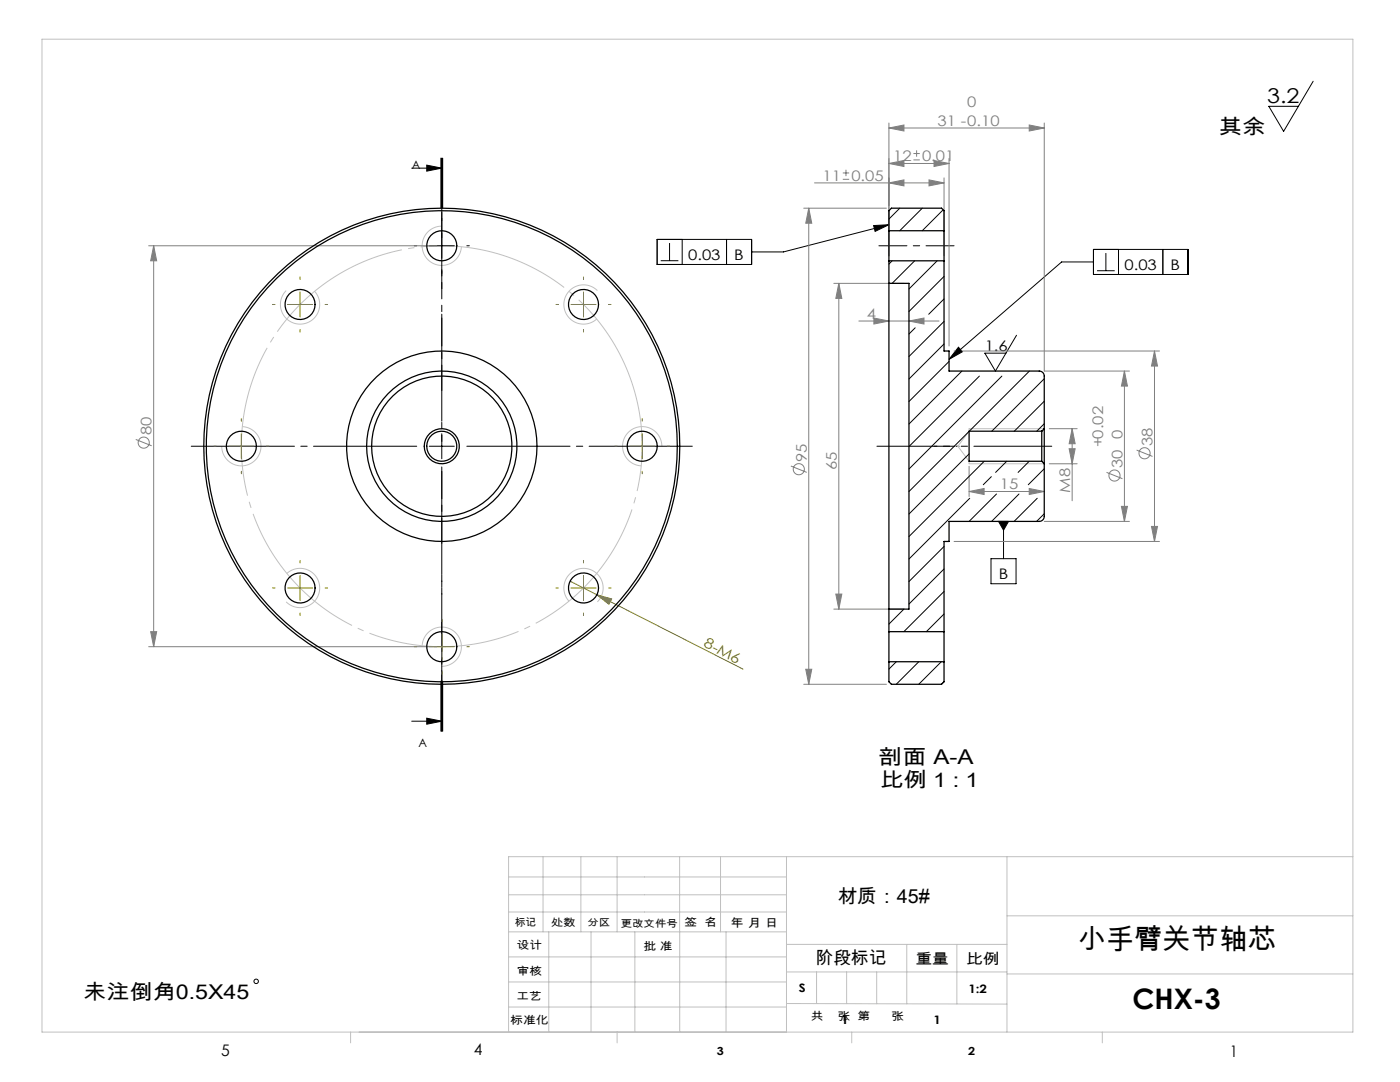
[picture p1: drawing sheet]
<svg xmlns="http://www.w3.org/2000/svg" width="279mm" height="216mm" viewBox="0 0 279 216" stroke-linecap="round" stroke-linejoin="round" font-family="sans-serif">
<g fill="none" stroke="#808080" stroke-width=".2">
<path d="M162.6 36.5h25.8M168.2 35.8h1.3M168.2 34.5h1.3M168.8 33.9v1.2M177.4 32.6l3-.6v1.2zM177.4 32.6h12M177.4 36.5l3-.6v1.2zM177.4 25.5l3-.6v1.2zM177.4 24.5v26.5M177.4 25.5h31M182.3 31.9h1.3M182.3 30.6h1.3"/>
<path d="M182.9 30v1.3M185.4 35.9l3 .6-3 .6zM186.4 32l3 .6-3 .6zM188.4 35.5v15.5M189.4 31.6v37.4M205.4 24.9l3 .6-3 .6zM208.4 24.5v49.5h17M29.7 49h57.5M30.7 49l.6 3h-1.2zM30.7 49v80M160.4 41.5h16.5M161.4 41.5l.6 3h-1.2z"/>
<path d="M161.4 41.5v95M166.4 56.5h14M167.4 56.5l.6 3h-1.2zM167.4 56.5v65M171.4 64.1h16M174.4 63.5l3 .6-3 .6zM181.4 64.1l3-.6v1.2zM190.4 70h41M224.4 74l.6 3h-1.2zM224.4 74v30M230.4 70l.6 3h-1.2zM230.4 70v38"/>
<path d="M27.1 87.7l3.2 1.3M157.8 93l3.2 1.3M193.4 98.1l3-.6v1.2zM193.4 93v6.1M193.4 98.1h15M205.4 97.5l3 .6-3 .6zM209.4 85.5h5.6M209.4 92.5h5.6M213.4 89.5h1.2l-.6 3zM214 85.5v14.4M214 85.5l.6 3h-1.2zM220.8 94.3l3.2 1.2"/>
<path d="M226.8 89.8l3.2 1.3M166.8 118.5h1.2l-.6 3zM190.4 108h41M208.4 104h17M223.8 101h1.2l-.6 3zM229.8 105h1.2l-.6 3zM29.7 129h57.5M30.1 126h1.2l-.6 3zM160.4 136.5h16.5M160.8 133.5h1.2l-.6 3zM166.4 121.5h14"/>
<circle cx="28.7" cy="88.3" r="1.11"/>
<circle cx="159.4" cy="93.6" r="1.11"/>
<circle cx="222.4" cy="94.9" r="1.11"/>
<circle cx="228.4" cy="90.4" r="1.11"/>
</g>
<g fill="none" stroke="#000" stroke-width=".2">
<path d="M262.1 16.2l-5.9 10-3-5h5.9M82.2 33.6h6M85.2 32.9l3 .7-3 .6zM88 31.5v10M88.2 31.5v10M88.3 31.5v10M85.7 49h5M88.2 46.5v5M131.1 47.8h18.9v5h-18.9zM131.9 52h3.5M133.6 48.5v3.5M136.1 47.8v5"/>
<path d="M145 47.8v5M174.3 45l3.1-.2-2.8 1.4zM177.4 44.8l-21.1 5.5h-6.3M218.2 52.3h-6.3l-22.5 19.4M218.2 49.8h18.9v5h-18.9zM218.9 54h3.6M220.7 50.5v3.5M223.2 49.8v5M232.1 49.8v5M191.3 69.3l.8 .9-2.7 1.5zM202.9 66.9l-4.2 7.1-2.2-3.5h4.3M85.7 89h5"/>
<path d="M88.2 86.5v5M197.8 111.5h5v5h-5zM199.3 104h2l-1 1.8zM200.3 104v7.5M88 135.9v10M88.2 135.9v10M88.3 135.9v10zM82.2 143.9h6M85.2 143.3l3 .6-3 .6z"/>
<circle cx="51.1" cy="195.8" r=".44"/>
</g>
<path d="M126.4 77.3a40 40 0 0 0-67-16 40 40 0 0 0 18.4 66.4 40 40 0 0 0 49.2-48.3l-.6-2.1" fill="none" stroke="#c0c0c0" stroke-width=".2" stroke-dasharray="30.5 1.3 1.3 1.3" stroke-dashoffset="9.6" stroke-linecap="butt"/>
<g fill="none" stroke="#c0c0c0" stroke-width=".2">
<path d="M8.4 7.8h261.6v198.1h-261.6zM57.1 58a3.9 3.9 0 0 0 0 5.5 3.9 3.9 0 0 0 5.5 .1 3.9 3.9 0 0 0 .2-5.5M88.2 45.1a3.9 3.9 0 0 0-4 3.9 3.9 3.9 0 0 0 3.8 4 3.9 3.9 0 0 0 4.1-3.8M119.2 58a3.9 3.9 0 0 0-5.5-.1 3.9 3.9 0 0 0-.1 5.5 3.9 3.9 0 0 0 5.5 .3M48.4 85.1a3.9 3.9 0 0 1 3.7 4.1 3.9 3.9 0 0 1-4 3.8 3.9 3.9 0 0 1-3.9-4M132.1 89a3.9 3.9 0 0 0-3.9-3.9 3.9 3.9 0 0 0-4 3.8 3.9 3.9 0 0 0 3.8 4.1M208.4 85.5h-15v.5l-2.2 3 2.2 3v.5h15M57.3 114.4a3.9 3.9 0 0 1 5.4 .2 3.9 3.9 0 0 1-.1 5.5 3.9 3.9 0 0 1-5.5 0M113.5 120a3.9 3.9 0 0 1 .3-5.5 3.9 3.9 0 0 1 5.5 .1 3.9 3.9 0 0 1-.1 5.5M84.3 128.8a3.9 3.9 0 0 1 4-3.7 3.9 3.9 0 0 1 3.8 4 3.9 3.9 0 0 1-3.9 3.9M101.5 178.5h55.5M101.5 175h55.5"/>
<path d="M108.4 170.9v15M115.9 170.9v15M123.2 170.9v15M135.6 170.9v15M143.8 170.9v15M157 170.9v35M201 170.9v35M270 170.9h-168.5v35M101.5 195.9h55.5M101.5 190.9h55.5M101.5 185.9h55.5M101.5 182h55.5"/>
<path d="M109.5 185.9v20M118 185.9v20M126.7 185.9v20M135.7 185.9v20M144.9 185.9v20M157 188.4h44M157 193.9h44M163 193.9v6.4M169 193.9v6.4M175 193.9v6.4M181 188.4v11.9M191 188.4v11.9"/>
<path d="M201 194.3h69M201 182.7h69M70 205.9v2.2M101.5 200.9h55.5M123.2 205.9v2.2M157 200.2l44 .2M170 205.9v2.2M220 205.9v2.2"/>
</g>
<g fill="none" stroke="#808000" stroke-width=".2">
<path d="M59.9 58.3v5M116.5 58.3v5M57.4 60.8h5M114 60.8h5M45.7 89h5M48.2 86.5v5M125.7 89h5M128.2 86.5v5M57.4 117.3h5M59.9 114.8v5M113.8 116l34.5 17.5M114 117.3h5"/>
<path d="M116.5 114.8v5M119.1 118.7l3 .8-.6 1.1zM85.7 129h5M88.2 126.5v5"/>
</g>
<path d="M83.2 89h-45M88.2 84v-45M88.2 94v45M93.2 89h45" fill="none" stroke="#000" stroke-width=".2" stroke-dasharray="30.5 1.3 1.3 1.3" stroke-dashoffset="9.9"/>
<path d="M83.2 49h-.5M88.2 44v-.5M88.2 54v.5M93.2 49h.5" fill="none" stroke="#000" stroke-width=".2" stroke-dasharray="30.5 1.3 1.3 1.3"/>
<path d="M175 89h34.9" fill="none" stroke="#000" stroke-width=".2" stroke-dasharray="30.5 1.3 1.3 1.3" stroke-dashoffset="14.9"/>
<path d="M186.4 89h5" fill="none" stroke="#000" stroke-width=".2" stroke-dasharray="30.5 1.3 1.3 1.3" stroke-dashoffset="29.9"/>
<path d="M190.4 49h-15" fill="none" stroke="#000" stroke-width=".2" stroke-dasharray="30.5 1.3 1.3 1.3" stroke-dashoffset="24.9"/>
<path d="M88.2 31.5v114.4" fill="none" stroke="#000" stroke-width=".2" stroke-dasharray="6.3 1.3 1.3 1.3 5.1" stroke-dashoffset="-.7"/>
<g fill="none" stroke="#808000" stroke-width=".2" stroke-dasharray="30.5 1.3 1.3 1.3">
<path d="M59.9 55.8v-.5M116.5 55.8v-.5M54.9 60.8h-.5M59.9 65.8v.5M64.9 60.8h.5M111.5 60.8h-.5M116.5 65.8v.5M121.5 60.8h.5M43.2 89h-.5M48.2 84v-.5M48.2 94v.5M53.2 89h.5"/>
<path d="M123.2 89h-.5M128.2 84v-.5M128.2 94v.5M133.2 89h.5M54.9 117.3h-.5M59.9 112.3v-.5M64.9 117.3h.5M111.5 117.3h-.5M116.5 112.3v-.5M121.5 117.3h.5M59.9 122.3v.5M83.2 129h-.5"/>
<path d="M88.2 124v-.5M88.2 134v.5M93.2 129h.5M116.5 122.3v.5"/>
</g>
<g fill="#000">
<path d="M85.2 32.9l3 .7-3 .6zM85.2 143.3l3 .6-3 .6z"/>
<path d="M191.3 69.3l.8 .9-2.7 1.5zM174.3 45l3.1-.2-2.8 1.4zM199.3 104l1 1.8 1-1.8z"/>
</g>
<g fill="#808080">
<path d="M30.1 126h1.2l-.6 3zM30.7 49l.6 3h-1.2z"/>
<path d="M214 85.5l.6 3h-1.2zM213.4 89.5h1.2l-.6 3z"/>
</g>
<path d="M119.1 118.7l3 .8-.6 1.1z" fill="#808000"/>
<g fill="#808080">
<path d="M186.4 32l3 .6-3 .6zM177.4 32.6l3-.6v1.2z"/>
<path d="M177.4 36.5l3-.6v1.2zM185.4 35.9l3 .6-3 .6zM177.4 25.5l3-.6v1.2zM205.4 24.9l3 .6-3 .6zM174.4 63.5l3 .6-3 .6zM181.4 64.1l3-.6v1.2zM193.4 98.1l3-.6v1.2zM205.4 97.5l3 .6-3 .6z"/>
<path d="M161.4 41.5l.6 3h-1.2zM160.8 133.5h1.2l-.6 3zM167.4 56.5l.6 3h-1.2zM166.8 118.5h1.2l-.6 3zM224.4 74l.6 3h-1.2zM223.8 101h1.2l-.6 3zM230.4 70l.6 3h-1.2zM229.8 105h1.2l-.6 3z"/>
</g>
<g fill="none" stroke="#000" stroke-width=".25">
<path d="M177.4 56.5v65M177.4 46v6M177.4 46v-4l.5-.5h10l.5 .5v4M177.4 52v4.5M177.4 56.5h4v65h-4M177.4 52h11M177.4 46h11M188.4 52v18h1v4h18a1 1 0 0 1 1 1v10.5M188.4 46v6M207.9 86v6M207.9 86h-14.5v6h14.5M207.9 92l.5 .5"/>
<path d="M208.4 92.5v10.5a1 1 0 0 1-1 1h-18v4h-1v18M208.4 85.5v7M208.4 85.5l-.5 .5M177.4 126v6M177.4 132v4l.5 .5h10l.5-.5v-4M177.4 126h11M177.4 121.5v4.5M177.4 132h11M188.4 126v6"/>
<circle cx="88.2" cy="49" r="3"/>
<circle cx="59.9" cy="60.8" r="3"/>
<circle cx="116.5" cy="60.8" r="3"/>
<circle cx="48.2" cy="89" r="3"/>
<circle cx="88.2" cy="89" r="3.5"/>
<circle cx="88.2" cy="89" r="47.5"/>
<circle cx="88.2" cy="89" r="47"/>
<circle cx="88.2" cy="89" r="14"/>
<circle cx="88.2" cy="89" r="15"/>
<circle cx="88.2" cy="89" r="19"/>
<circle cx="88.2" cy="89" r="3"/>
<circle cx="128.2" cy="89" r="3"/>
<circle cx="59.9" cy="117.3" r="3"/>
<circle cx="116.5" cy="117.3" r="3"/>
<circle cx="88.2" cy="129" r="3"/>
</g>
<g fill="none" stroke="#000" stroke-width=".2">
<path d="M178.1 52l-.7 .7M179.6 41.5l-2.2 2.2M182.5 52l-4.5 4.5M184.1 41.5l-4.5 4.5M187 52l-5.6 5.7M188.2 41.9l-4.1 4.1M188.4 55.2l-7 7M188.4 59.7l-3.1 3M182.6 65.4l-1.2 1.3M188.4 64.1l-7 7M188.4 68.6l-7 7M189.4 72.1l-8 8"/>
<path d="M192 74l-10.6 10.6M195.5 75l-14.1 14.1M199.9 75l-18.5 18.6M205.4 74l-12 12M208.4 75.6l-10.5 10.4M193.4 86.1l-12 12M193.4 90.6l-12 12M193.5 99.4l-12.1 12.2M196.4 92l-15 15.1M197.8 95.1l-1.6 1.6M198.9 98.6l-5.5 5.4M200.9 92l-2.2 2.3"/>
<path d="M203.4 98.6l-5.5 5.4M205.4 92l-2.2 2.3M207 99.4l-4.6 4.6M208.4 80.1l-6 5.9M208.4 84.6l-1.5 1.4M208.4 93.5l-3.2 3.2M188.4 109l-7 7M188.4 113.5l-7 7M188.4 118l-8 8M208.4 102.5l-1.5 1.5M178.9 132l-1.5 1.5M180.4 121.5l-3 3"/>
<path d="M183.4 132l-4.5 4.5M187.9 132l-4.5 4.5M188.4 122.5l-3.5 3.5M188.4 136l-.6 .5"/>
</g>
<g font-size="5.6">
<text x="215.1" y="189.3">小手臂关节轴芯</text>
<text x="226" y="201.3">CHX-3</text>
</g>
<g font-size="4.1">
<text x="252.9" y="20.6">3.2</text>
<text x="243.2" y="26.7">其余</text>
<text x="175.3" y="152.4">剖面 A-A</text>
<text x="175.6" y="156.9">比例 1 : 1</text>
<text x="16.6" y="199.4">未注倒角0.5X45</text>
</g>
<text font-size="3.9" x="167.2" y="180.1">材质：45#</text>
<text font-size="3.5" x="162.8" y="192.3">阶段标记</text>
<g font-size="3.2">
<text x="44.2" y="210.6">5</text>
<text x="94.6" y="210.6">4</text>
<text x="245.4" y="210.9">1</text>
</g>
<g font-size="2.9" fill="#808080">
<text x="193" y="21.3">0</text>
<text x="187.1" y="25.1">31 -0.10</text>
<text x="178.2" y="32.2">12</text>
<text x="184" y="32.2">0.01</text>
<text x="164.1" y="36.1">11</text>
<text x="169.9" y="36">0.05</text>
<text x="173" y="63.6">4</text>
<text x="30.3" y="86.9" transform="rotate(-90 30.3 86.9)">80</text>
<text x="220.2" y="89.2" transform="rotate(-90 220.2 89.2)">+0.02</text>
<text x="224" y="87.5" transform="rotate(-90 224 87.5)">0</text>
<text x="230" y="89" transform="rotate(-90 230 89)">38</text>
<text x="161" y="92.2" transform="rotate(-90 161 92.2)">95</text>
<text x="167" y="93.9" transform="rotate(-90 167 93.9)">65</text>
<text x="224" y="93.4" transform="rotate(-90 224 93.4)">30</text>
<text x="199.5" y="97.7">15</text>
<text x="213.6" y="98.3" transform="rotate(-90 213.6 98.3)">M8</text>
</g>
<g font-size="2.9">
<text x="137.3" y="51.8">0.03</text>
<text x="146.5" y="51.8">B</text>
<text x="224.4" y="53.8">0.03</text>
<text x="233.6" y="53.8">B</text>
<text x="196.5" y="70.1">1.6</text>
<text x="199.3" y="115.6">B</text>
<text x="182.7" y="192.3">重量</text>
<text x="192.8" y="192.4">比例</text>
</g>
<text font-size="2.9" fill="#808000" x="140.3" y="129" transform="rotate(27 140.3 129)">8-M6</text>
<g font-size="2.3">
<text x="82.2" y="33.7">A</text>
<text x="83.5" y="149.2">A</text>
<text x="145.8" y="185">年 月 日</text>
<text x="159.4" y="198">S</text>
<text x="193.3" y="198.2">1:2</text>
<text x="167.9" y="204.4">1</text>
<text x="186.3" y="204.4">1</text>
</g>
<g font-size="2.2">
<text x="136.6" y="184.8">签 名</text>
<text x="103.1" y="189.5">设计</text>
<text x="128.4" y="189.5">批 准</text>
<text x="103.1" y="194.5">审核</text>
<text x="103" y="199.6">工艺</text>
<text x="161.8" y="203.5">共</text>
<text x="167.2" y="203.5">张 第</text>
<text x="177.9" y="203.5">张</text>
<text x="101.8" y="204.4">标准化</text>
<text x="143.1" y="210.5">3</text>
<text x="193.2" y="210.5">2</text>
</g>
<g font-size="2.1">
<text x="102.8" y="184.7">标记</text>
<text x="110" y="184.8">处数</text>
</g>
<g font-size="2">
<text x="117.3" y="184.8">分区</text>
<text x="123.9" y="184.9">更改文件号</text>
</g>
</svg>
